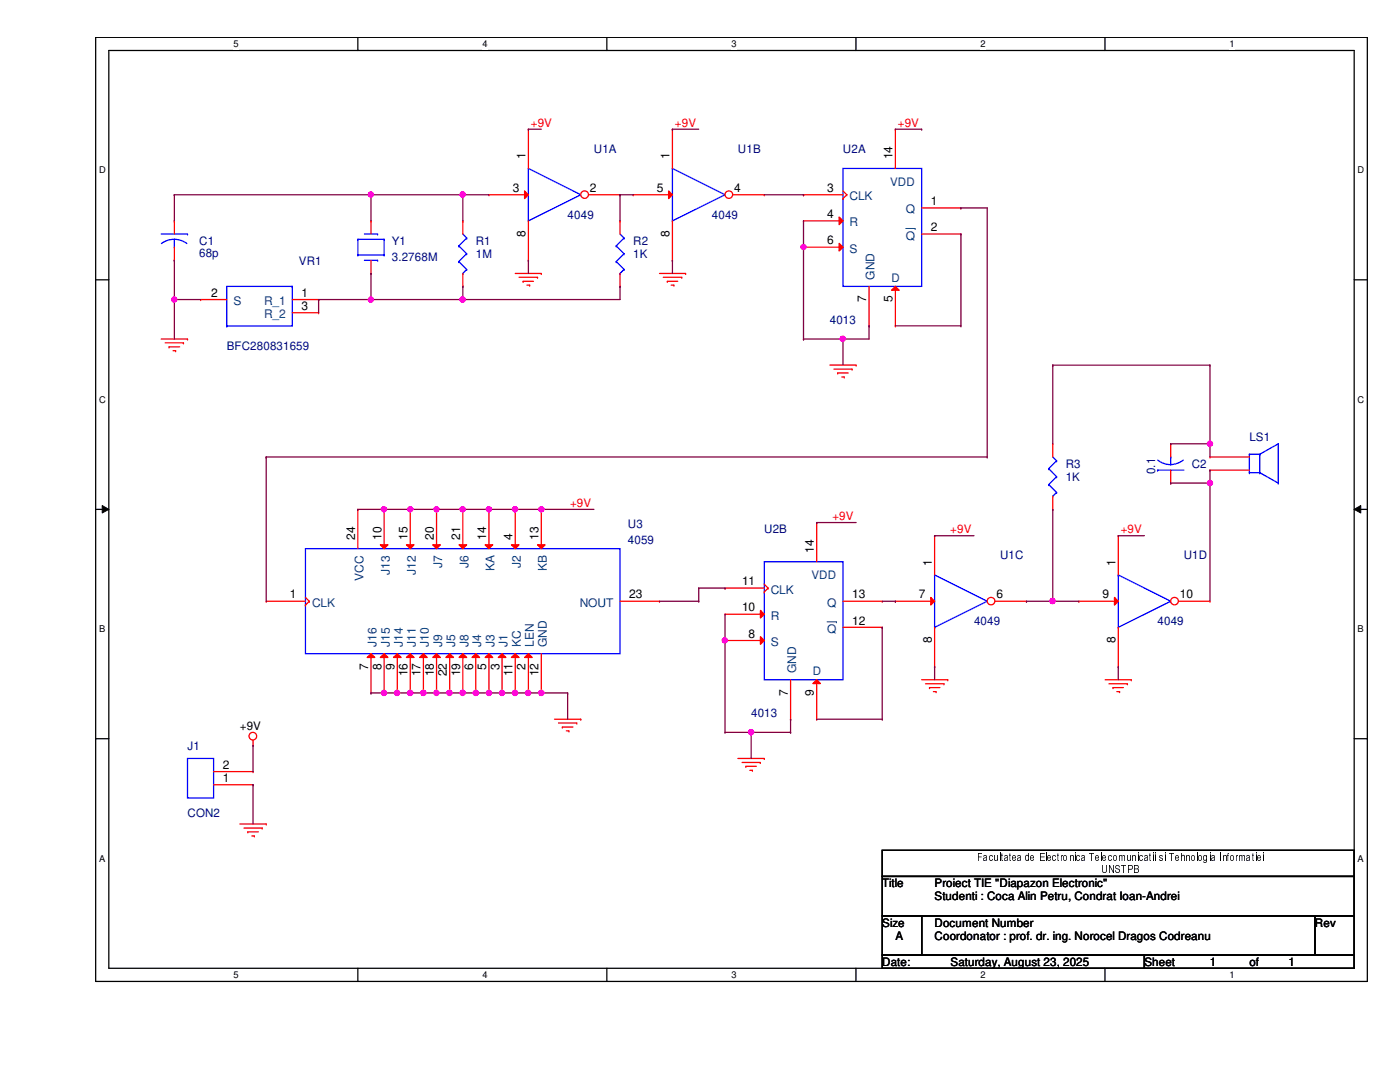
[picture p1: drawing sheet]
# OrCAD Capture schematic DIAPAZON880.DSN
size A; title: Proiect TIE "Diapazon Electronic"; rev: Studenti : Coca Alin Petru, Condrat Ioan-Andrei; note: Coordonator : prof. dr. ing. Norocel Dragos Codreanu

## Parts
C1  68p  [smc0603]
C2  0.1  [smc0805]
J1  CON2  [jumper2]
LS1  SPEAKER  [jumper2]
R1  1M  [smc1206]
R2  1K  [smc1206]
R3  1K  [smc1206]
U1  4049  [CD4049]  (sections A,B,C,D)
U2  4013  [PTCD4013]  (sections A,B)
U3  4059  [CD74HC4059]
VR1  BFC280831659  [BFC280831659]
Y1  3.2768M  [P2QUARTZ]

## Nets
+9V: J1.2 U1.1(VCC) U2.14(VDD) U3.4(J2) U3.10(J13) U3.13(KB) U3.14(KA) U3.15(J12) U3.20(J7) U3.21(J6) U3.24(VCC)
GND: C1.2 J1.1 U1.8(VSS) U2.4(R) U2.6(S) U2.7(GND) U2.8(S) U2.10(R) U3.2(LEN) U3.3(J1) U3.5(J3) U3.6(J4) U3.7(J16) U3.8(J15) U3.9(J14) U3.11(KC) U3.12(GND) U3.16(J11) U3.17(J10) U3.18(J9) U3.19(J8) U3.22(J5) VR1.2(S)
N00452: C1.1 R1.1 U1.3(I) Y1.2
N00494: R1.2 R2.2 VR1.1(R) VR1.3(R_2) Y1.1
N00555: R2.1 U1.2(O) U1.5(I)
N01503: U2.1(Q) U3.1(CLK)
N02785: R3.2 U1.6(O) U1.9(I)
N02849: C2.1 LS1.2 U1.10(O)
N02853: C2.2 LS1.1 R3.1
N19077: U2.2(~{Q}) U2.5(D)
N19833: U1.7(I) U2.13(Q)
N19841: U2.9(D) U2.12(~{Q})
N19859: U2.11(CLK) U3.23(NOUT)
N21382: U1.4(O) U2.3(CLK)

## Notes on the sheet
- Facultatea de Electronica Telecomunicatii si Tehnologia Informatiei
  UNSTPB
